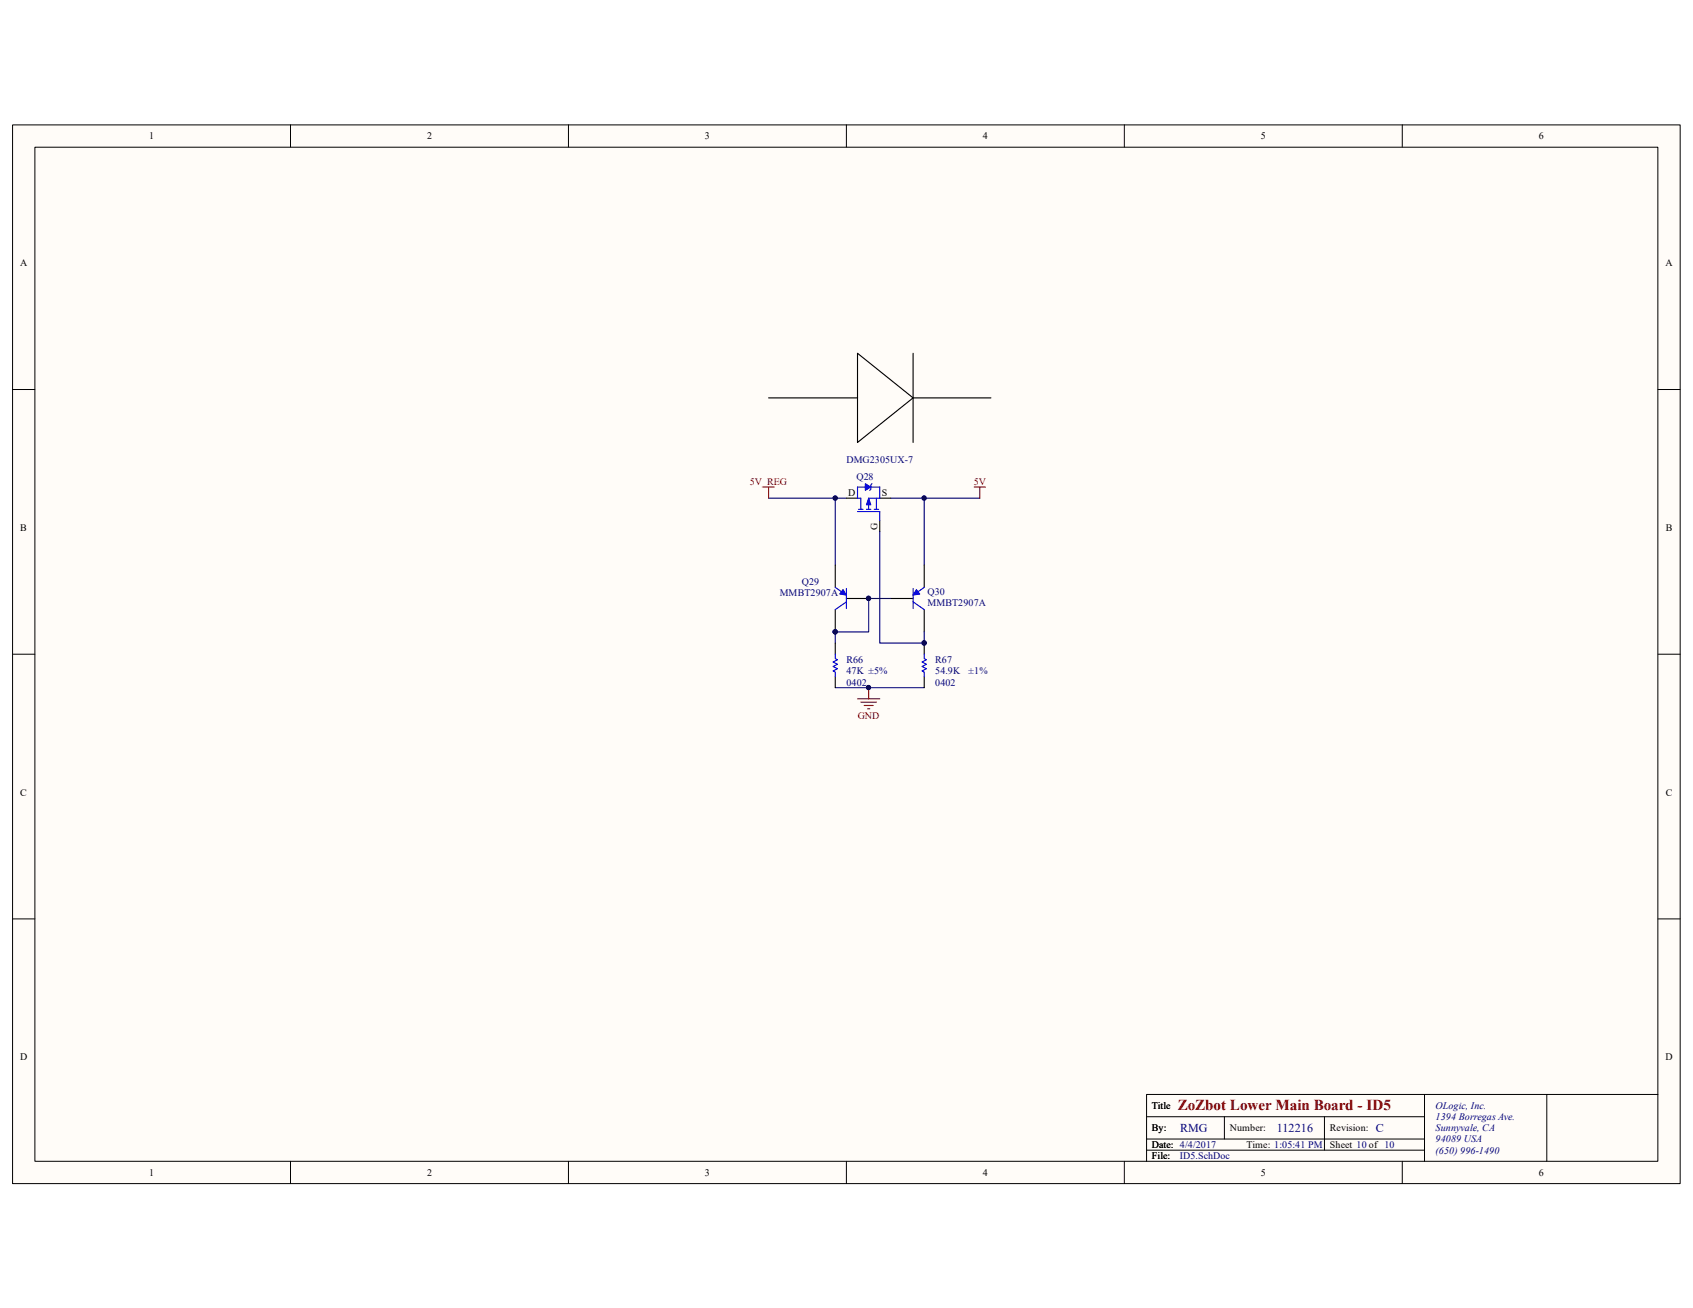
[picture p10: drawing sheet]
<svg xmlns="http://www.w3.org/2000/svg" width="279mm" height="216mm" viewBox="0 0 279 216" stroke-linecap="round" stroke-linejoin="round" font-family="sans-serif">
<path d="M2.1 20.7h275.2v174.7h-275.2z" fill="#fffcf8"/>
<path d="M2.1 20.6h275.2v174.8h-275.2z" fill="none" stroke="#000" stroke-width=".17"/>
<path d="M5.8 24.3h267.8v167.4h-267.8z" fill="#fffcf8"/>
<g fill="none" stroke="#000" stroke-width=".17">
<path d="M5.8 24.3h267.8v167.4h-267.8zM47.9 20.6v3.7M93.8 20.6v3.7M139.7 20.6v3.7M185.6 20.6v3.7M231.4 20.6v3.7M2.1 64.3h3.6M273.6 64.3h3.7M2.1 108h3.6M273.6 108h3.7M2.1 151.7h3.6M273.6 151.7h3.7"/>
<path d="M47.9 191.7v3.7M93.8 191.7v3.7M139.7 191.7v3.7M185.6 191.7v3.7M189.2 184.3h45.9M189.2 189.8h45.9M189.2 188h45.9M202.1 184.3v3.7M218.6 184.3v5.5M231.4 191.7v3.7M235.1 180.7v11M255.3 180.7h-66.1v11"/>
<path d="M273.6 180.7h-18.3v11"/>
</g>
<path d="M126.8 82.2h11M139.7 82.2h-1.9v11.1M147 82.2h5.5v11.1M147 98.8h-3.6v5.5h-5.6v1.8M152.5 82.2h9.2M137.8 113.5h14.7" fill="none" stroke="#000080" stroke-width=".18"/>
<g fill="#000080" stroke="#000080" stroke-width=".17">
<circle cx="137.8" cy="82.2" r=".35"/>
<circle cx="152.5" cy="82.2" r=".35"/>
<circle cx="143.3" cy="113.5" r=".35"/>
<circle cx="143.3" cy="98.8" r=".35"/>
<circle cx="137.8" cy="104.3" r=".35"/>
</g>
<path d="M139.7 82.2h1.8M145.2 82.2h1.8M145.2 85.9v1.8" fill="none" stroke="#000" stroke-width=".18"/>
<path d="M141.5 84.4h3.7v1.5M141.7 84.1h.7M142.1 82.2v1.9M142.8 80.4h-1.3v1.8M143 84.1h.7M143.7 80.4h1.5v1.8h-1.8v1.9M144.3 84.1h.7M144.6 82.2v1.9" fill="none" stroke="#00f" stroke-width=".18"/>
<path d="M142.8 79.8l.9 .6-.9 .5z" fill="#00f"/>
<path d="M142.8 79.8l.9 .6-.9 .5z" fill="none" stroke="#00f" stroke-width=".17"/>
<path d="M143.9 79.8l-.2 .2v.8l-.2 .1M141.5 82.2h.6" fill="none" stroke="#00f" stroke-width=".18"/>
<path d="M143.4 82.2l.3 1.1h-.7z" fill="#00f"/>
<path d="M143.4 82.2l.3 1.1h-.7z" fill="none" stroke="#00f" stroke-width=".17"/>
<path d="M147 98.8h3.7M152.5 93.3v3.6M152.5 100.6v3.7" fill="none" stroke="#000" stroke-width=".18"/>
<path d="M150.7 97.1v3.3M150.7 99.3l1.8 1.3M152.5 96.9l-1.3 1" fill="none" stroke="#00f" stroke-width=".18"/>
<path d="M151.2 97.3l.6 .8-1.1 .1z" fill="#00f"/>
<path d="M151.2 97.3l.6 .8-1.1 .1z" fill="none" stroke="#00f" stroke-width=".17"/>
<path d="M137.8 93.3v3.6M139.7 98.8h3.7M137.8 100.6v3.7" fill="none" stroke="#000" stroke-width=".18"/>
<g fill="#000080" stroke="#000080" stroke-width=".17">
<circle cx="137.8" cy="104.3" r=".35"/>
<circle cx="143.3" cy="98.8" r=".35"/>
</g>
<path d="M137.8 96.9l1.3 1M139.7 97.1v3.3M139.7 99.3l-1.9 1.3" fill="none" stroke="#00f" stroke-width=".18"/>
<path d="M139.1 97.3l.6 .9-1.1-.1z" fill="#00f"/>
<path d="M139.1 97.3l.6 .9-1.1-.1z" fill="none" stroke="#00f" stroke-width=".17"/>
<g fill="#000080" stroke="#000080" stroke-width=".17">
<circle cx="137.8" cy="104.3" r=".35"/>
<circle cx="143.3" cy="98.8" r=".35"/>
<circle cx="152.5" cy="106.1" r=".35"/>
<circle cx="143.3" cy="113.5" r=".35"/>
</g>
<path d="M145.2 87.7v18.4h7.3v-1.8" fill="none" stroke="#000080" stroke-width=".18"/>
<path d="M125.9 80.4h1.9M126.8 80.4v1.8M160.8 80.4h1.8M161.7 80.4v1.8M141.5 115.3h3.7M142.1 115.9h2.5M142.6 116.4h1.5M143.2 117h.3M143.4 113.5v1.8" fill="none" stroke="#800000" stroke-width=".18"/>
<path d="M150.7 58.3v14.7M126.8 65.7h14.7v7.3l9.2-7.3-9.2-7.4v7.4M150.7 65.7h12.8M137.8 106.1v1.9M137.8 111.7v1.8M152.5 106.1v1.9M152.5 111.7v1.8" fill="none" stroke="#000" stroke-width=".18"/>
<path d="M137.8 108v.7l.4 .2-.7 .4 .7 .3-.7 .4 .7 .4-.7 .3 .3 .2v.8M152.5 108v.7l.4 .2-.7 .4 .7 .3-.7 .4 .7 .4-.7 .3 .3 .2v.8" fill="none" stroke="#00f" stroke-width=".18"/>
<text font-size="2.5" fill="#800000" x="194.4" y="183.2">ZoZbot Lower Main Board - ID5</text>
<g font-size="2" fill="#000080">
<text x="194.7" y="186.9">RMG</text>
<text x="210.7" y="186.9">112216</text>
<text x="227.1" y="186.9">C</text>
</g>
<g font-size="1.7">
<text x="24.6" y="23">1</text>
<text x="70.5" y="23">2</text>
<text x="116.3" y="23">3</text>
<text x="162.2" y="23">4</text>
<text x="208.1" y="23">5</text>
<text x="253.9" y="23">6</text>
<text x="3.3" y="43.9">A</text>
<text x="274.9" y="43.9">A</text>
<text x="139.9" y="81.9">D</text>
<text x="145.5" y="81.9">S</text>
<text x="3.3" y="87.6">B</text>
<text x="274.9" y="87.6">B</text>
<text x="3.3" y="131.3">C</text>
<text x="274.9" y="131.3">C</text>
<text x="3.3" y="175">D</text>
<text x="274.9" y="175">D</text>
<text x="190.1" y="183.1">Title</text>
<text x="190.1" y="186.7">By:</text>
<text x="190.1" y="189.5">Date: 4/4/2017</text>
<text x="190.1" y="191.3">File:</text>
<text x="190.1" y="189.5">Date:</text>
<text x="203" y="186.7">Number:</text>
<text x="205.7" y="189.5">Time: 1:05:41 PM</text>
<text x="219.5" y="186.7">Revision:</text>
<text x="219.5" y="189.5">Sheet 10 of 10</text>
<text x="24.6" y="194.1">1</text>
<text x="70.5" y="194.1">2</text>
<text x="116.3" y="194.1">3</text>
<text x="162.2" y="194.1">4</text>
<text x="208.1" y="194.1">5</text>
<text x="253.9" y="194.1">6</text>
</g>
<g font-size="1.7" fill="#000080">
<text x="139.7" y="76.4">DMG2305UX-7</text>
<text x="141.3" y="79.3">Q28</text>
<text x="128.7" y="98.4">MMBT2907A</text>
<text x="132.3" y="96.6">Q29</text>
<text x="153.1" y="98.3">Q30</text>
<text x="153.1" y="100.1">MMBT2907A</text>
<text x="139.7" y="113.2">0402</text>
<text x="139.7" y="109.5">R66</text>
<text x="139.7" y="111.3">47K ±5%</text>
<text x="154.3" y="113.2">0402</text>
<text x="154.3" y="109.5">R67</text>
<text x="154.3" y="111.3">54.9K</text>
<text x="159.8" y="111.3">±1%</text>
<text x="236.9" y="183.1">OLogic, Inc.</text>
<text x="236.9" y="184.9">1394 Borregas Ave.</text>
<text x="194.7" y="191.3">ID5.SchDoc</text>
<text x="236.9" y="186.7">Sunnyvale, CA</text>
<text x="236.9" y="188.6">94089 USA</text>
<text x="236.9" y="190.4">(650) 996-1490</text>
</g>
<g font-size="1.7" fill="#800000">
<text x="123.7" y="80.1">5V_REG</text>
<text x="160.7" y="80.1">5V</text>
<text x="141.6" y="118.7">GND</text>
</g>
<text font-size="1.6" x="144.8" y="87.5" transform="rotate(-90 144.8 87.5)">G</text>
</svg>
